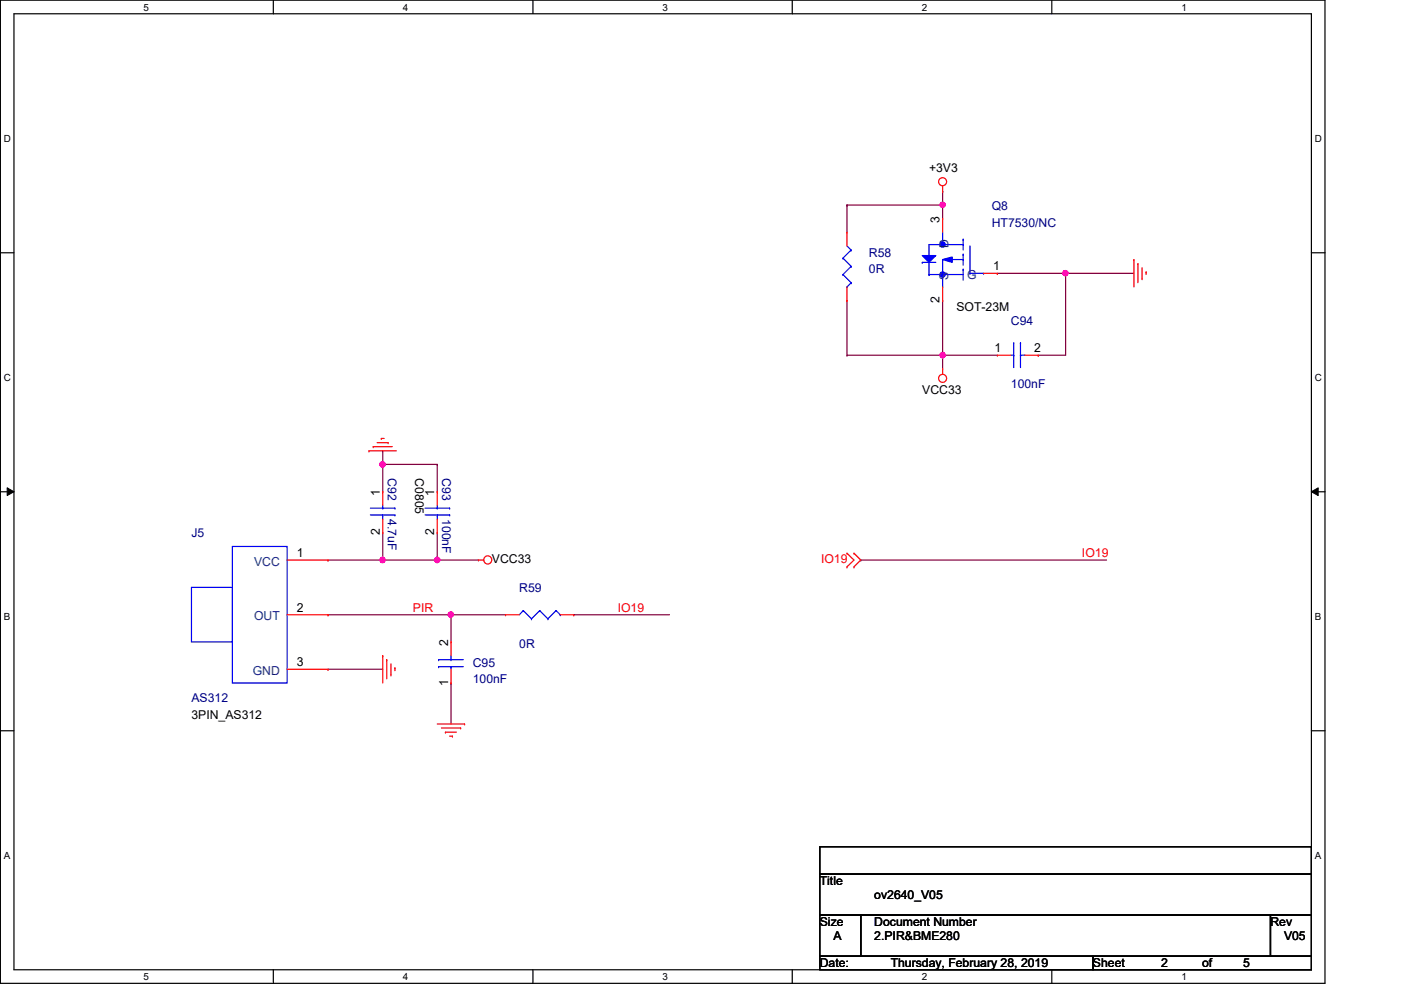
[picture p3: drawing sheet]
<svg xmlns="http://www.w3.org/2000/svg" width="297mm" height="210mm" viewBox="0 0 297 210" stroke-linecap="round" stroke-linejoin="round" font-family="sans-serif">
<path d="M.1 0h280.8v208.5h-280.8zM3 2.9h275v202.7h-275z" fill="none" stroke="#000" stroke-width=".25"/>
<g fill="#fff">
<path d="M30.4 .3h1.2v2.4h-1.2z"/>
<path d="M30.4 205.9h1.2v2.3h-1.2z"/>
</g>
<path d="M58 0v2.9M58 205.6v2.9" fill="none" stroke="#000" stroke-width=".25"/>
<g fill="#fff">
<path d="M85.4 .3h1.2v2.4h-1.2z"/>
<path d="M85.4 205.9h1.2v2.3h-1.2z"/>
</g>
<path d="M113 0v2.9M113 205.6v2.9" fill="none" stroke="#000" stroke-width=".25"/>
<g fill="#fff">
<path d="M140.5 .3h1.1v2.4h-1.1z"/>
<path d="M140.5 205.9h1.1v2.3h-1.1z"/>
</g>
<path d="M168 0v2.9M168 205.6v2.9" fill="none" stroke="#000" stroke-width=".25"/>
<g fill="#fff">
<path d="M195.4 .3h1.2v2.4h-1.2z"/>
<path d="M195.4 205.9h1.2v2.3h-1.2z"/>
</g>
<path d="M223 0v2.9M223 205.6v2.9" fill="none" stroke="#000" stroke-width=".25"/>
<g fill="#fff">
<path d="M250.5 .3h1.1v2.4h-1.1z"/>
<path d="M250.5 205.9h1.1v2.3h-1.1z"/>
<path d="M.8 28.2h1.5v2.4h-1.5z"/>
<path d="M278.8 28.2h1.4v2.4h-1.4z"/>
<path d="M.8 78.9h1.5v2.3h-1.5z"/>
<path d="M278.8 78.9h1.4v2.3h-1.4z"/>
</g>
<path d="M.1 53.6h2.9M278 53.6h2.9" fill="none" stroke="#000" stroke-width=".25"/>
<g fill="#fff">
<path d="M.8 129.6h1.4v2.3h-1.4z"/>
<path d="M278.8 129.6h1.3v2.3h-1.3z"/>
</g>
<path d="M.1 104.3h2.9M278 104.3h2.9" fill="none" stroke="#000" stroke-width=".25"/>
<path d="M1.5 103.4l1.5 .9-1.5 .8zM278 104.3l1.5-.9v1.7z" fill="#000"/>
<path d="M1.5 103.4l1.5 .9-1.5 .8zM278 104.3l1.5-.9v1.7z" fill="none" stroke="#000" stroke-width=".21"/>
<g fill="#fff">
<path d="M.8 180.3h1.4v2.3h-1.4z"/>
<path d="M278.8 180.3h1.3v2.3h-1.3z"/>
</g>
<path d="M.1 154.9h2.9M278 154.9h2.9" fill="none" stroke="#000" stroke-width=".25"/>
<path d="M69.6 118.7h.1M81.1 112.9h.1M81.1 112.9v5.8h-11.5M92.7 118.7h.1M92.7 118.7h8.7" fill="none" stroke="#7f003f" stroke-width=".25"/>
<circle cx="92.7" cy="118.7" r=".56" fill="#f0f"/>
<circle cx="92.7" cy="118.7" r=".56" fill="none" stroke="#f0f" stroke-width=".25"/>
<path d="M81.1 98.5h.1M81.1 98.5v5.8M92.7 112.9h.1M92.7 112.9v5.8" fill="none" stroke="#7f003f" stroke-width=".25"/>
<circle cx="81.1" cy="98.5" r=".56" fill="#f0f"/>
<circle cx="81.1" cy="98.5" r=".56" fill="none" stroke="#f0f" stroke-width=".25"/>
<path d="M81.1 98.5h.1M81.1 98.5h11.6M92.7 98.5h.1M92.7 98.5v5.8M95.6 130.3h.1M95.6 130.3h11.6" fill="none" stroke="#7f003f" stroke-width=".25"/>
<circle cx="95.6" cy="130.3" r=".56" fill="#f0f"/>
<circle cx="95.6" cy="130.3" r=".56" fill="none" stroke="#f0f" stroke-width=".25"/>
<path d="M81.1 95.6h.1M81.1 95.6v2.9M81.1 118.7h.1M81.1 118.7h11.6M69.6 141.9h.1M69.6 141.9h11.5" fill="none" stroke="#7f003f" stroke-width=".25"/>
<circle cx="81.1" cy="118.7" r=".56" fill="#f0f"/>
<circle cx="81.1" cy="118.7" r=".56" fill="none" stroke="#f0f" stroke-width=".25"/>
<path d="M199.9 43.5h.1M199.9 43.5v2.9M225.9 58h.1M225.9 58h14.5" fill="none" stroke="#7f003f" stroke-width=".25"/>
<circle cx="225.9" cy="57.9" r=".56" fill="#f0f"/>
<circle cx="225.9" cy="57.9" r=".56" fill="none" stroke="#f0f" stroke-width=".25"/>
<path d="M199.9 75.3h.1M199.9 75.3v2.9" fill="none" stroke="#7f003f" stroke-width=".25"/>
<circle cx="199.8" cy="75.3" r=".56" fill="#f0f"/>
<circle cx="199.8" cy="75.3" r=".56" fill="none" stroke="#f0f" stroke-width=".25"/>
<path d="M179.6 43.5h.1M179.6 43.5v5.7M179.6 43.5h20.3" fill="none" stroke="#7f003f" stroke-width=".25"/>
<circle cx="199.8" cy="43.4" r=".56" fill="#f0f"/>
<circle cx="199.8" cy="43.4" r=".56" fill="none" stroke="#f0f" stroke-width=".25"/>
<g fill="none" stroke="#7f003f" stroke-width=".25">
<path d="M199.9 40.6h.1M199.9 40.6v2.9M211.5 58h.1M211.5 58h14.4M225.9 58h.1M225.9 58v17.3h-5.8M179.6 63.7h.1M179.6 75.3h.1M179.6 63.7v11.6M179.6 75.3h31.9M199.9 75.3h.1M199.9 63.7h.1"/>
<path d="M199.9 63.7v11.6M220.1 75.3h.1M182.5 118.7h.1M182.5 118.7h52.1M69.6 130.3h.1M69.6 130.3h26M95.6 130.3h.1M95.6 130.3v5.8M121.7 130.3h.1M121.7 130.3h20.2M95.6 144.8h.1M95.6 144.8v8.7"/>
</g>
<g fill="none" stroke="#f00" stroke-width=".25">
<path d="M199.9 39.4v1.2M199.9 40.6h.1M240.4 55h.1M240.4 55v5.8M241.3 55.9h.1M241.3 55.9v4M242.1 59.1h.1M242.1 56.8v2.3M243 57.7h.1M243 57.7v.5M199.9 78.2h.1M199.9 78.2v1.2"/>
<path d="M211.5 75.3h.1M211.5 75.3h2.8M217.3 75.3h2.8M220.1 75.3h.1M78.2 95.6h.1M78.2 95.6h5.8M79.1 94.7h.1M79.1 94.7h4.1M80 93.9h2.3M80.9 93h.1M80.9 93h.5M82.3 93.9h.1"/>
<path d="M60.9 118.7h8.7M69.6 118.7h.1M81.1 104.3h.1M81.1 112.9h.1M81.1 104.3v2.8M81.1 110.1v2.8M92.7 104.3h.1M92.7 112.9h.1M92.7 104.3v2.8M92.7 110.1v2.8M101.4 118.7h.1M101.4 118.7h1.2"/>
<path d="M179.6 117.3h.1M179.6 117.3l1.5 1.4-1.5 1.5M181.1 117.3h.1M181.1 117.3l1.4 1.4-1.4 1.5M60.9 130.3h8.7M69.6 130.3h.1M81.1 139h.1M81.1 139v5.8M82 139.9h.1M82 139.9v4M95.6 136.1h.1M95.6 136.1v2.9"/>
<path d="M107.2 130.3h.1M107.2 130.3h2.9M118.8 130.3h2.9M121.7 130.3h.1M179.6 120.2h.1M181.1 120.2h.1M60.9 141.9h8.7M69.6 141.9h.1M82.9 143.1h.1M82.9 140.8v2.3M83.7 141.6h.1M83.7 141.6v.6"/>
<path d="M92.7 153.5h5.8M93.6 154.3h4.1M94.4 155.2h.1M94.4 155.2h2.4M95.3 156.1h.6M95.6 144.8h.1M95.6 141.9v2.9M95.9 156.1h.1M97.7 154.3h.1M98.5 153.5h.1"/>
<circle cx="199.8" cy="38.5" r=".85"/>
<circle cx="199.8" cy="80.2" r=".85"/>
<circle cx="103.4" cy="118.7" r=".86"/>
</g>
<path d="M173.8 179.5h104.2v5.8h-104.2zM173.8 185.3h104.2v8.7h-104.2zM173.8 194h8.7v8.7h-8.7zM182.5 194h86.9v8.7h-86.9zM269.4 194h8.6v8.7h-8.6zM173.8 202.7h57.9v2.9h-57.9zM231.7 202.7h46.3v2.9h-46.3z" fill="none" stroke="#000" stroke-width=".25"/>
<g fill="none" stroke="#00f" stroke-width=".25">
<path d="M195.5 55.6h.1M195.5 55.6h2.9M197 58.2h.1M197 54.2h.1M197 58.2h7.2M197 55.6v2.6M199.9 51.9h.1M199.9 49.2v2.7M199.9 55v5.8M201.3 55h2.9M204.2 57.1h.1M204.2 53.9h.1"/>
<path d="M204.2 50.7h.1M204.2 51.9h.1M204.2 55h.1M204.2 50.7v2.3M204.2 53.9v2.3M204.2 57.1v2.3M204.2 51.9h-7.2v2.3M205.7 58h.1M205.7 52.2v5.8M205.7 58h2.8M208.5 58h.1M199.9 60.8h.1"/>
<path d="M214.3 75.3h.6M214.9 75.3h.1M214.9 72.7h.1M214.9 72.7v5.2M216.4 72.7h.1M216.4 75.3h.1M216.4 75.3h.9M216.4 72.7v5.2M49.3 115.9h11.6v28.9h-11.6zM78.5 109.2h5.2M78.5 107.7h5.2M81.1 107.7h.1"/>
<path d="M81.1 109.2h.1M81.1 107.1v.6M81.1 109.2v.9M83.7 109.2h.1M83.7 107.7h.1M90.1 109.2h5.2M90.1 107.7h5.2M92.7 107.7h.1M92.7 109.2h.1M92.7 107.1v.6M92.7 109.2v.9M95.3 109.2h.1"/>
<path d="M95.3 107.7h.1M40.6 124.5h8.7v11.6h-8.7zM93 139.9h.1M93 139.9h5.2M95.6 139.9h.1M95.6 139v.9M111 129.5h.1M111 129.5l-.9 .8M111 129.5l1.7 1.7M112.7 131.2h.1M114.4 129.5h.1M114.4 129.5l-1.7 1.7"/>
<path d="M114.4 129.5l1.8 1.7M116.2 131.2h.1M117.9 129.5h.1M117.9 129.5l-1.7 1.7M117.9 129.5l.9 .8M118.8 130.3h.1M93 141.4h.1M93 141.4h5.2M95.6 141.4h.1M95.6 141.4v.5"/>
</g>
<path d="M195.5 54.2h2.9l-1.4 1.4z" fill="#00f"/>
<path d="M195.5 54.2h2.9l-1.4 1.4z" fill="none" stroke="#00f" stroke-width=".25"/>
<path d="M199.9 55l2-.5v1.1z" fill="#00f"/>
<path d="M199.9 55l2-.5v1.1z" fill="none" stroke="#00f" stroke-width=".25"/>
<circle cx="199.8" cy="51.8" r=".56" fill="#00f"/>
<circle cx="199.8" cy="51.8" r=".56" fill="none" stroke="#00f" stroke-width=".25"/>
<circle cx="199.8" cy="58.2" r=".56" fill="#00f"/>
<g fill="none" stroke="#00f" stroke-width=".25">
<path d="M178.7 54.7h.1M178.7 58.2h.1M178.7 54.7l1.8 1.8M178.7 58.2l1.8 1.7M179.6 52.2l.9 .8M180.5 53h.1M180.5 56.5h.1M180.5 59.9h.1M180.5 53l-1.8 1.7M180.5 56.5l-1.8 1.7M180.5 59.9l-.9 .9M179.6 60.8h.1"/>
<circle cx="199.8" cy="58.2" r=".56"/>
</g>
<path d="M179.6 49.2h.1M179.6 49.2v3M199.9 46.4h.1M199.9 46.4v2.8M208.5 58h3M211.5 58h.1M179.6 63.7h.1M179.6 60.8v2.9M199.9 63.7h.1M199.9 60.8v2.9" fill="none" stroke="#f00" stroke-width=".25"/>
<circle cx="92.7" cy="118.7" r=".56" fill="#f0f"/>
<circle cx="92.7" cy="118.7" r=".56" fill="none" stroke="#f0f" stroke-width=".25"/>
<circle cx="81.1" cy="98.5" r=".56" fill="#f0f"/>
<circle cx="81.1" cy="98.5" r=".56" fill="none" stroke="#f0f" stroke-width=".25"/>
<circle cx="95.6" cy="130.3" r=".56" fill="#f0f"/>
<circle cx="95.6" cy="130.3" r=".56" fill="none" stroke="#f0f" stroke-width=".25"/>
<circle cx="81.1" cy="118.7" r=".56" fill="#f0f"/>
<circle cx="81.1" cy="118.7" r=".56" fill="none" stroke="#f0f" stroke-width=".25"/>
<circle cx="225.9" cy="57.9" r=".56" fill="#f0f"/>
<circle cx="225.9" cy="57.9" r=".56" fill="none" stroke="#f0f" stroke-width=".25"/>
<circle cx="199.8" cy="75.3" r=".56" fill="#f0f"/>
<circle cx="199.8" cy="75.3" r=".56" fill="none" stroke="#f0f" stroke-width=".25"/>
<circle cx="199.8" cy="43.4" r=".56" fill="#f0f"/>
<circle cx="199.8" cy="43.4" r=".56" fill="none" stroke="#f0f" stroke-width=".25"/>
<g font-size="2.6">
<text x="197" y="36.5">+3V3</text>
<text x="199.2" y="47.2" transform="rotate(-90 199.2 47.2)">3</text>
<text x="210.6" y="57.3">1</text>
<text x="199.2" y="64.3" transform="rotate(-90 199.2 64.3)">2</text>
<text x="202.8" y="66">SOT-23M</text>
<text x="210.9" y="74.7">1</text>
<text x="219.3" y="74.7">2</text>
<text x="195.5" y="83.4">VCC33</text>
<text x="88" y="101.4" transform="rotate(90 88 101.4)">C0805</text>
<text x="80.5" y="105.1" transform="rotate(-90 80.5 105.1)">1</text>
<text x="92.1" y="105.1" transform="rotate(-90 92.1 105.1)">1</text>
<text x="80.5" y="113.5" transform="rotate(-90 80.5 113.5)">2</text>
<text x="92.1" y="113.5" transform="rotate(-90 92.1 113.5)">2</text>
<text x="62.9" y="118.1">1</text>
<text x="104.3" y="119.3">VCC33</text>
<text x="62.9" y="129.7">2</text>
<text x="95" y="137" transform="rotate(-90 95 137)">2</text>
<text x="62.9" y="141.3">3</text>
<text x="95" y="145.4" transform="rotate(-90 95 145.4)">1</text>
<text x="40.6" y="152.4">3PIN_AS312</text>
<text x="173.8" y="187.7">Title</text>
<text x="185.4" y="190.6">ov2640_V05</text>
<text x="173.8" y="196.3">Size</text>
<text x="185.4" y="196.3">Document Number</text>
<text x="269.4" y="196.3">Rev</text>
<text x="176.7" y="199.3">A</text>
<text x="185.4" y="199.3">2.PIR&amp;BME280</text>
<text x="272.2" y="199.3">V05</text>
<text x="173.8" y="205.1">Date:</text>
<text x="188.8" y="205.1">Thursday, February 28, 2019</text>
<text x="231.7" y="205.1">Sheet</text>
<text x="246.2" y="205.1">2</text>
<text x="254.9" y="205.1">of</text>
<text x="263.6" y="205.1">5</text>
</g>
<g font-size="2.6" fill="#00007f">
<text x="210.3" y="44.6">Q8</text>
<text x="210.3" y="48.1">HT7530/NC</text>
<text x="184.2" y="54.5">R58</text>
<text x="184.2" y="58">0R</text>
<text x="214.3" y="69">C94</text>
<text x="214.3" y="82.3">100nF</text>
<text x="82.2" y="101.4" transform="rotate(90 82.2 101.4)">C92</text>
<text x="93.8" y="101.4" transform="rotate(90 93.8 101.4)">C93</text>
<text x="40.6" y="113.8">J5</text>
<text x="82.2" y="110.1" transform="rotate(90 82.2 110.1)">4.7uF</text>
<text x="93.8" y="110.1" transform="rotate(90 93.8 110.1)">100nF</text>
<text x="110.1" y="125.4">R59</text>
<text x="110.1" y="137.3">0R</text>
<text x="100.2" y="141.4">C95</text>
<text x="40.6" y="148.9">AS312</text>
<text x="100.2" y="144.8">100nF</text>
</g>
<g font-size="2.6" fill="#003f7f">
<text x="201.1" y="52.5" transform="rotate(-90 201.1 52.5)">D</text>
<text x="201.1" y="59.4" transform="rotate(-90 201.1 59.4)">S</text>
<text x="205.1" y="59.1">G</text>
<text x="53.9" y="119.9">VCC</text>
<text x="53.9" y="131.5">OUT</text>
<text x="53.6" y="143.1">GND</text>
</g>
<g font-size="2.6" fill="#f00">
<text x="174.1" y="119.3">IO19</text>
<text x="229.4" y="118.2">IO19</text>
<text x="87.5" y="129.8">PIR</text>
<text x="131" y="129.8">IO19</text>
</g>
<g font-size="2.1">
<text x="30.4" y="2.2">5</text>
<text x="85.4" y="2.2">4</text>
<text x="140.5" y="2.2">3</text>
<text x="195.4" y="2.2">2</text>
<text x="250.5" y="2.2">1</text>
<text x=".8" y="30.1">D</text>
<text x="278.8" y="30.1">D</text>
<text x=".8" y="80.8">C</text>
<text x="278.8" y="80.8">C</text>
<text x=".8" y="131.5">B</text>
<text x="278.8" y="131.5">B</text>
<text x=".8" y="182.2">A</text>
<text x="278.8" y="182.2">A</text>
<text x="30.4" y="207.8">5</text>
<text x="85.4" y="207.8">4</text>
<text x="140.5" y="207.8">3</text>
<text x="195.4" y="207.8">2</text>
<text x="250.5" y="207.8">1</text>
</g>
</svg>
